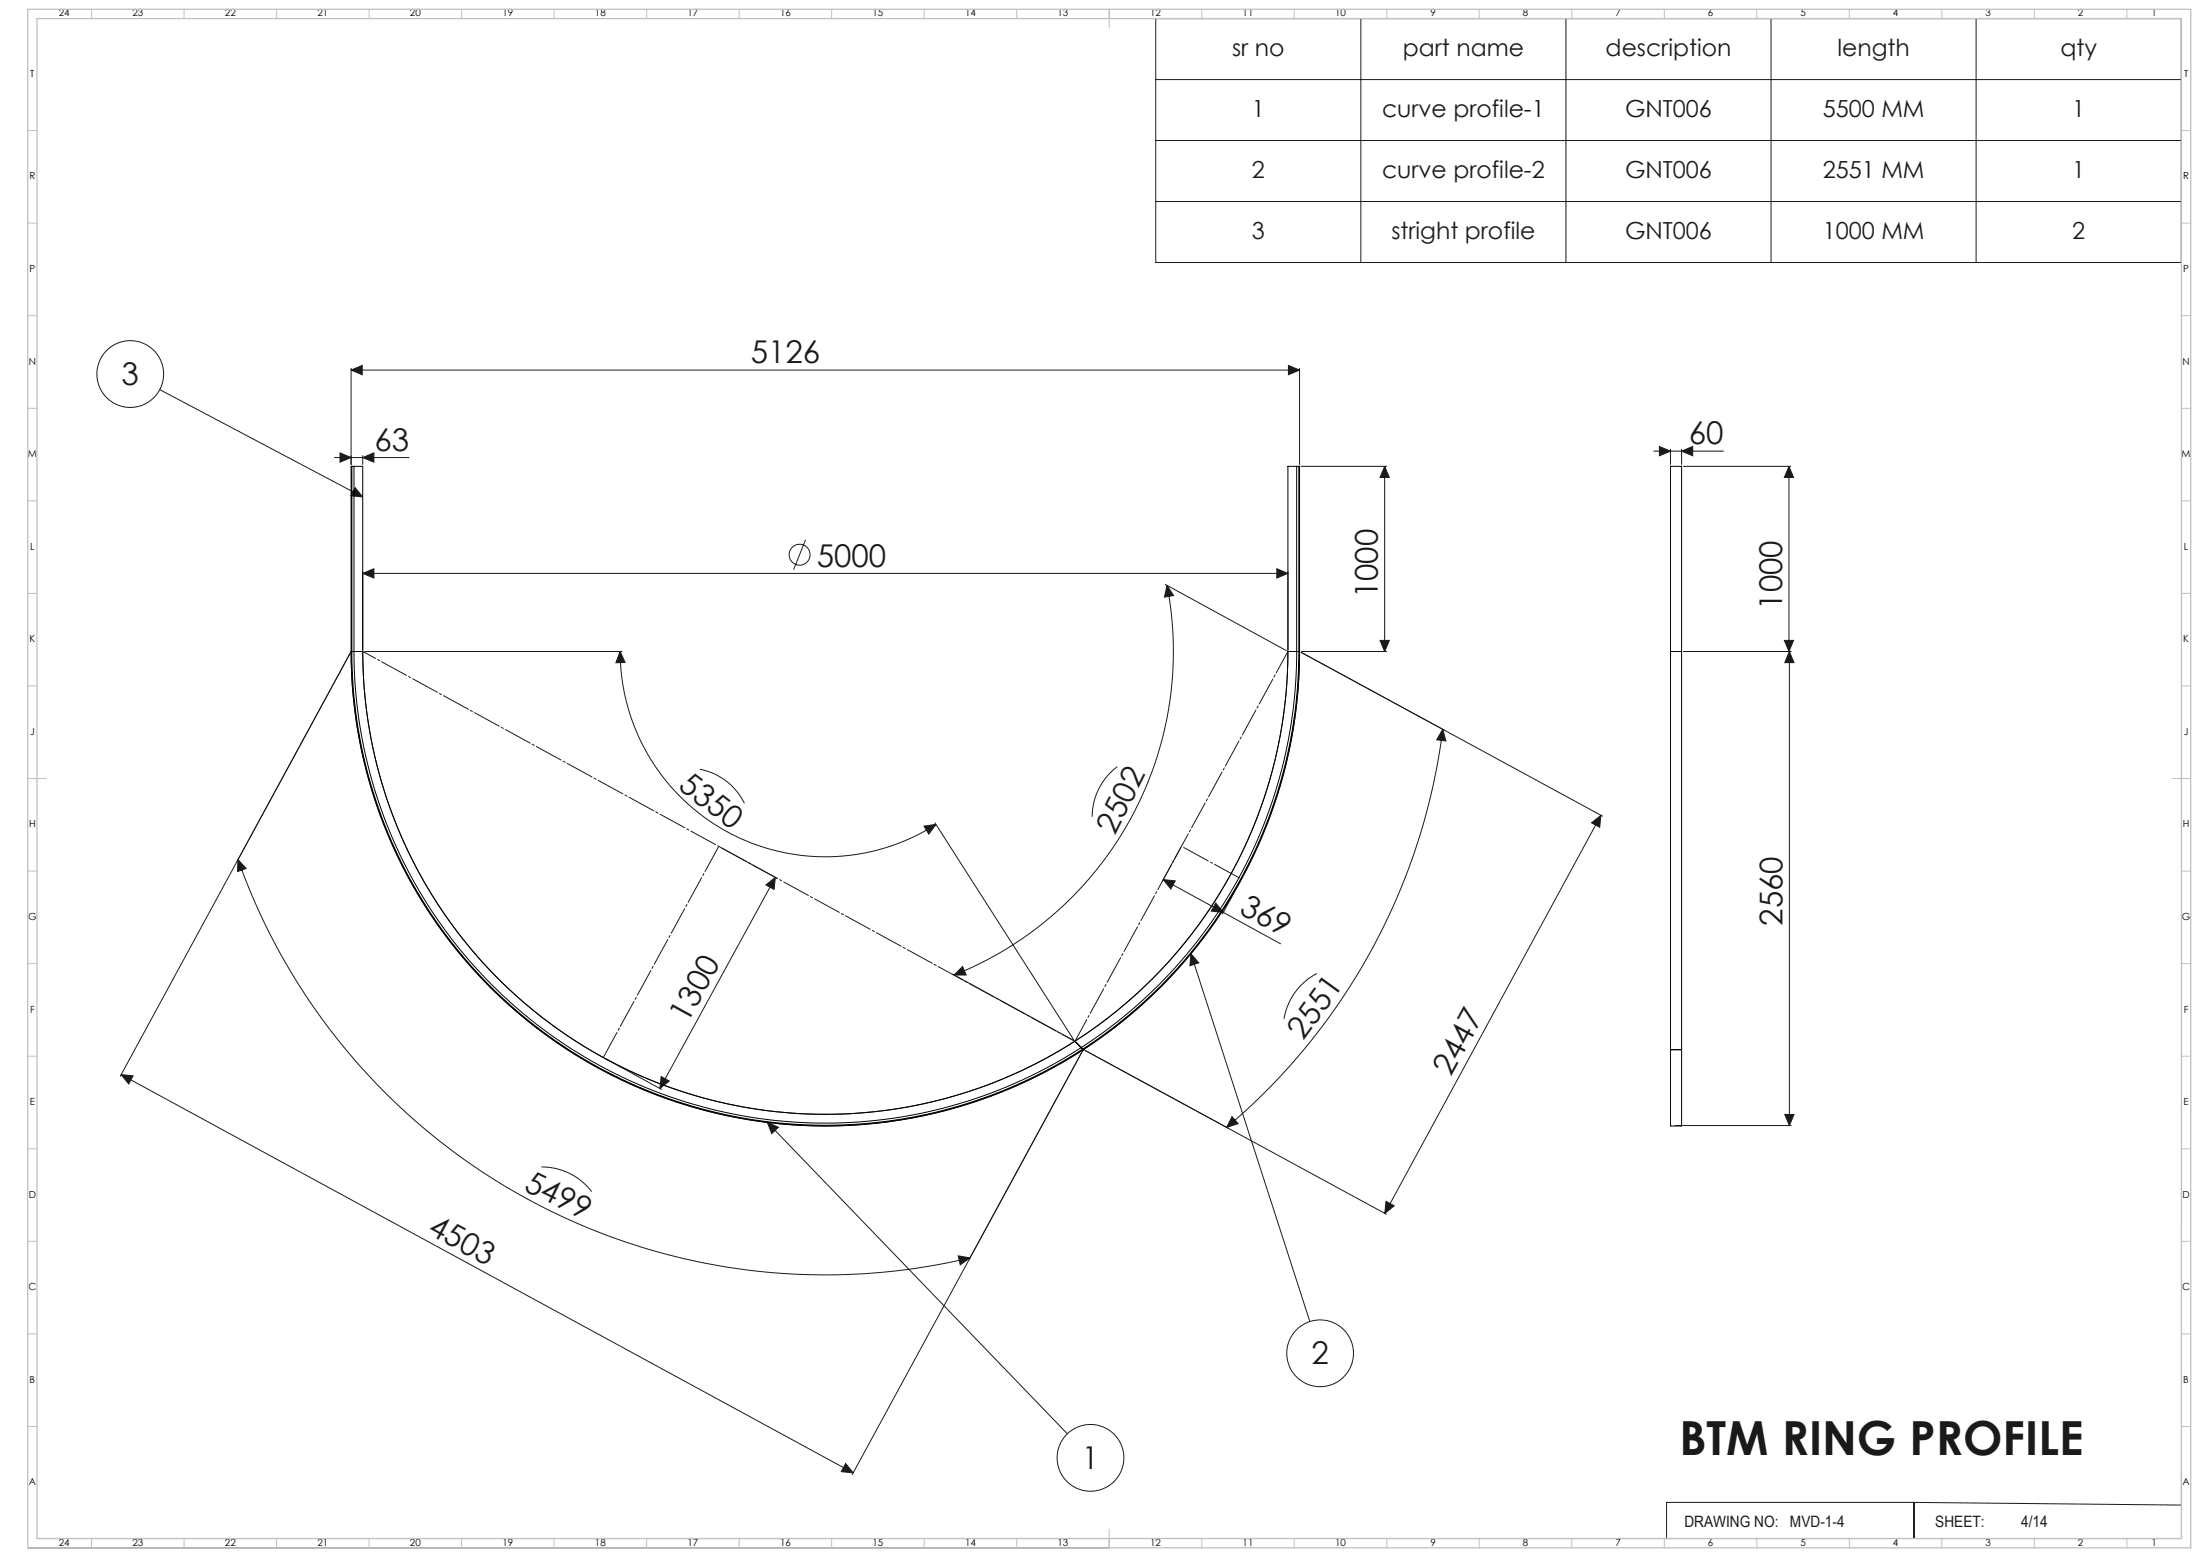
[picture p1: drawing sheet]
<svg xmlns="http://www.w3.org/2000/svg" width="1189mm" height="841mm" viewBox="0 0 1189 841" stroke-linecap="round" stroke-linejoin="round" font-family="sans-serif">
<g fill="none" stroke="#191924" stroke-width=".54">
<path d="M625 10h554v132h-554zM735 10v132M846 10v132M957 10v132M1068 10v132M625 43h554M625 76h554M625 109h554M190 200l6-3v5zM190 199v52M190 200h512M696 197l6 3-6 2z"/>
<path d="M702 199v52M86 210l110 58M181 247h40M184 245l6 2-6 3zM196 247l6-2v5zM196 246v5M703 252h46M748 252v100M748 252l3 6h-5zM894 244h37M897 241l6 3-6 2zM903 243v8"/>
<path d="M909 244l6-3v5zM909 243v8M910 252h58M967 252v100M967 252l2 6h-5zM192 263l4 5h-6zM435 292l-6 16M196 310l6-3v5zM196 309v42M196 310h500M630 316l65 35M631 316l3 6-5 1z"/>
<path d="M631 316a188 188 0 0 1-115 211M690 307l6 3-6 2zM696 309v42M189 353l-124 228M190 352a256 256 0 0 0 256 256 256 256 0 0 0 256-256M196 352a250 250 0 0 0 250 250 250 250 0 0 0 250-250M197 352h139M335 352l3 6h-5zM335 352a111 111 0 0 0 171 93M703 352l163 89M703 352h46M746 346h5l-3 6z"/>
<path d="M910 352h58M964 346h5l-2 6zM967 352v256M967 352l3 6h-5zM780 394l1 6h-5zM780 394a336 336 0 0 1-117 215M378 416a34 34 0 0 1 24 18M604 414a34 34 0 0 0-14 27M389 458l31 16M499 446l7-1-4 6zM505 444l75 118M638 458l-10 18"/>
<path d="M860 444l5-4v7zM865 440l-117 215M129 464l4 5-5 2zM129 464a337 337 0 0 0 395 215M414 478l5-4-1 6zM419 474l-62 114M629 475l6 1-2 4zM629 475l63 35M670 476l-9 18M657 488l4 5-6-1zM644 515l4 5-5 2zM644 515l64 199"/>
<path d="M515 526l65 36M520 522l2 5h-6zM712 526a34 34 0 0 0-18 24M327 572l31 16M585 567h1M585 567h1h-1M585 567v1M586 566v1M586 567h-1M586 567l163 89M65 580l396 216M65 580l7 1-2 5z"/>
<path d="M357 581l5 3-5 4zM415 606l6 3-4 3zM415 606l162 168M666 603l3 4-6 2zM905 608h63M965 602h5l-3 6zM293 630a34 34 0 0 1 27 14M749 649l4 2-5 4zM518 678l6 1-5 4zM1179 662v169h-430M524 680l61-112-124 228M457 791l4 5-6-1z"/>
<path d="M1034 812h-133v19M1034 812v19M1034 812l145 1M15 836h584M20 831h579M648 831h1"/>
<circle cx="70" cy="202" r="18"/>
<circle cx="432" cy="300" r="6"/>
<circle cx="713" cy="731" r="18"/>
<circle cx="589" cy="787" r="18"/>
</g>
<path d="M196 352l385 210" fill="none" stroke="#191924" stroke-width=".54" stroke-dasharray="15.2 1.3 1.3 1.3" stroke-dashoffset="7.4"/>
<path d="M388 457l-62 114" fill="none" stroke="#191924" stroke-width=".54" stroke-dasharray="15.2 1.3 1.3 1.3" stroke-dashoffset="-.2"/>
<path d="M581 562l115-210" fill="none" stroke="#191924" stroke-width=".54" stroke-dasharray="15.2 1.3 1.3 1.3" stroke-dashoffset="2"/>
<path d="M639 457l32 18" fill="none" stroke="#191924" stroke-width=".54" stroke-dasharray="15.2 1.3 1.3 1.3" stroke-dashoffset="-1.3"/>
<g fill="none" stroke="#c0c0c0" stroke-width=".54">
<path d="M49 5v5M99 5v5M149 5v5M199 5v5M249 5v5M299 5v5M349 5v5M399 5v5M449 5v5M499 5v5M549 5v5M599 5v10"/>
<path d="M649 5v5M699 5v5M749 5v5M799 5v5M849 5v5M899 5v5M949 5v5M999 5v5M1049 5v5M1099 5v5M1149 5v5M15 71h5"/>
<path d="M1179 71h5M15 121h5M1179 121h5M15 171h5M1179 171h5M15 221h5M1179 221h5M15 271h5M1179 271h5M15 321h5M1179 321h5M15 371h5"/>
<path d="M1179 371h5M15 421h10M1174 421h10M15 471h5M1179 471h5M15 521h5M1179 521h5M15 571h5M1179 571h5M15 621h5M1179 621h5M15 671h5"/>
<path d="M1179 671h5M15 721h5M1179 721h5M15 771h5M1179 771h5M49 831v5M99 831v5M149 831v5M199 831v5M249 831v5M299 831v5M349 831v5"/>
<path d="M399 831v5M449 831v5M499 831v5M549 831v5M599 826v10M649 831v5M699 831v5M749 831v5M799 831v5M849 831v5M899 831v5M949 831v5"/>
<path d="M999 831v5M1049 831v5M1099 831v5M1149 831v5"/>
</g>
<path d="M15 5h1169v831h-1169zM20 10h1159v821h-1159z" fill="none" stroke="#c0c0c0" stroke-width=".7"/>
<g fill="#191924">
<path d="M192 263l4 5h-6zM415 606l6 3-4 3zM644 515l4 5-5 2z"/>
<path d="M457 791l4 5-6-1zM65 580l7 1-2 5z"/>
<path d="M666 603l3 4-6 2zM780 394l1 6h-5z"/>
<path d="M414 478l5-4-1 6zM357 581l5 3-5 4z"/>
<path d="M749 649l4 2-5 4zM860 444l5-4v7z"/>
<path d="M520 522l2 5h-6zM631 316l3 6-5 1z"/>
<path d="M746 346h5l-3 6zM748 252l3 6h-5z"/>
<path d="M335 352l3 6h-5zM499 446l7-1-4 6z"/>
<path d="M629 475l6 1-2 4zM657 488l4 5-6-1z"/>
<path d="M129 464l4 5-5 2zM518 678l6 1-5 4z"/>
<path d="M196 247l6-2v5zM184 245l6 2-6 3z"/>
<path d="M190 200l6-3v5zM696 197l6 3-6 2zM897 241l6 3-6 2zM909 244l6-3v5z"/>
<path d="M967 352l3 6h-5zM965 602h5l-3 6zM967 252l2 6h-5zM964 346h5l-2 6z"/>
<path d="M196 310l6-3v5zM690 307l6 3-6 2z"/>
</g>
<g fill="none" stroke="#000" stroke-width=".54">
<path d="M190 252h.1M190 252v100M191 252h.1M191 252v100M701 252h.1M701 252v100M702 252h.1M702 252v100M190 352h.1M190 352a256 256 0 0 0 395 215M190 352v-100h6v100M190 352h6"/>
<path d="M191 352h.1M191 352a255 255 0 0 0 393 214M196 352h.1M196 352a250 250 0 0 0 385 211l3 3M696 352h.1M696 352v-100h6v100M696 352a250 250 0 0 1-115 210l3 4M696 352h6M701 352h.1M701 352a255 255 0 0 1-117 214M702 352h.1M702 352a256 256 0 0 1-117 215"/>
<path d="M702 352a256 256 0 0 1-116 215h-1M903 352v-100h6v100M903 352h.1M903 352v215M903 352h6M909 352h.1M909 352v215M584 566l1 1M584 566h.1M585 567h.1M903 567v41h6v-41M903 567h.1"/>
<path d="M903 567h6M909 567h.1"/>
</g>
<text font-size="25.4" fill="#191924" x="908" y="786">BTM RING PROFILE</text>
<g font-size="16.9" fill="#191924">
<text x="406" y="196">5126</text>
<text x="66" y="208">3</text>
<text x="913" y="240">60</text>
<text x="202" y="243">63</text>
<text x="441" y="306">5000</text>
<text x="745" y="323" transform="rotate(-90 745 323)">1000</text>
<text x="963" y="329" transform="rotate(-90 963 329)">1000</text>
<text x="366" y="426" transform="rotate(37 366 426)">5350</text>
<text x="603" y="451" transform="rotate(-63 603 451)">2502</text>
<text x="669" y="493" transform="rotate(29 669 493)">369</text>
<text x="963" y="500" transform="rotate(-90 963 500)">2560</text>
<text x="372" y="553" transform="rotate(-61 372 553)">1300</text>
<text x="704" y="562" transform="rotate(-54 704 562)">2551</text>
<text x="784" y="582" transform="rotate(-61 784 582)">2447</text>
<text x="283" y="643" transform="rotate(26 283 643)">5499</text>
<text x="231" y="666" transform="rotate(29 231 666)">4503</text>
<text x="709" y="737">2</text>
<text x="585" y="793">1</text>
</g>
<g font-size="12.7" fill="#191924">
<text x="666" y="30">sr no</text>
<text x="758" y="30">part name</text>
<text x="868" y="30">description</text>
<text x="993" y="30">length</text>
<text x="1114" y="30">qty</text>
<text x="677" y="63">1</text>
<text x="747" y="63">curve profile-1</text>
<text x="878" y="63">GNT006</text>
<text x="985" y="63">5500 MM</text>
<text x="1120" y="63">1</text>
<text x="677" y="96">2</text>
<text x="747" y="96">curve profile-2</text>
<text x="878" y="96">GNT006</text>
<text x="985" y="96">2551 MM</text>
<text x="1120" y="96">1</text>
<text x="677" y="129">3</text>
<text x="752" y="129">stright profile</text>
<text x="878" y="129">GNT006</text>
<text x="985" y="129">1000 MM</text>
<text x="1120" y="129">2</text>
</g>
<g font-size="8.5" fill="#191924">
<text x="910" y="825">DRAWING NO:</text>
<text x="967" y="825">MVD-1-4</text>
<text x="1046" y="825">SHEET:</text>
<text x="1092" y="825">4/14</text>
</g>
<g font-size="5.3">
<text x="32" y="9">24</text>
<text x="72" y="9">23</text>
<text x="122" y="9">22</text>
<text x="172" y="9">21</text>
<text x="222" y="9">20</text>
<text x="272" y="9">19</text>
<text x="322" y="9">18</text>
<text x="372" y="9">17</text>
<text x="422" y="9">16</text>
<text x="472" y="9">15</text>
<text x="522" y="9">14</text>
<text x="572" y="9">13</text>
<text x="622" y="9">12</text>
<text x="672" y="9">11</text>
<text x="722" y="9">10</text>
<text x="773" y="9">9</text>
<text x="823" y="9">8</text>
<text x="873" y="9">7</text>
<text x="923" y="9">6</text>
<text x="973" y="9">5</text>
<text x="1023" y="9">4</text>
<text x="1073" y="9">3</text>
<text x="1123" y="9">2</text>
<text x="1163" y="9">1</text>
<text x="16" y="42">T</text>
<text x="1180" y="42">T</text>
<text x="16" y="97">R</text>
<text x="1180" y="97">R</text>
<text x="16" y="147">P</text>
<text x="1180" y="147">P</text>
<text x="16" y="197">N</text>
<text x="1180" y="197">N</text>
<text x="15" y="247">M</text>
<text x="1179" y="247">M</text>
<text x="16" y="297">L</text>
<text x="1180" y="297">L</text>
<text x="16" y="347">K</text>
<text x="1180" y="347">K</text>
<text x="16" y="397">J</text>
<text x="1180" y="397">J</text>
<text x="16" y="447">H</text>
<text x="1180" y="447">H</text>
<text x="15" y="497">G</text>
<text x="1179" y="497">G</text>
<text x="16" y="547">F</text>
<text x="1180" y="547">F</text>
<text x="16" y="597">E</text>
<text x="1180" y="597">E</text>
<text x="16" y="647">D</text>
<text x="1180" y="647">D</text>
<text x="15" y="697">C</text>
<text x="1179" y="697">C</text>
<text x="16" y="747">B</text>
<text x="1180" y="747">B</text>
<text x="16" y="802">A</text>
<text x="1180" y="802">A</text>
<text x="32" y="835">24</text>
<text x="72" y="835">23</text>
<text x="122" y="835">22</text>
<text x="172" y="835">21</text>
<text x="222" y="835">20</text>
<text x="272" y="835">19</text>
<text x="322" y="835">18</text>
<text x="372" y="835">17</text>
<text x="422" y="835">16</text>
<text x="472" y="835">15</text>
<text x="522" y="835">14</text>
<text x="572" y="835">13</text>
<text x="622" y="835">12</text>
<text x="672" y="835">11</text>
<text x="722" y="835">10</text>
<text x="773" y="835">9</text>
<text x="823" y="835">8</text>
<text x="873" y="835">7</text>
<text x="923" y="835">6</text>
<text x="973" y="835">5</text>
<text x="1023" y="835">4</text>
<text x="1073" y="835">3</text>
<text x="1123" y="835">2</text>
<text x="1163" y="835">1</text>
</g>
</svg>
